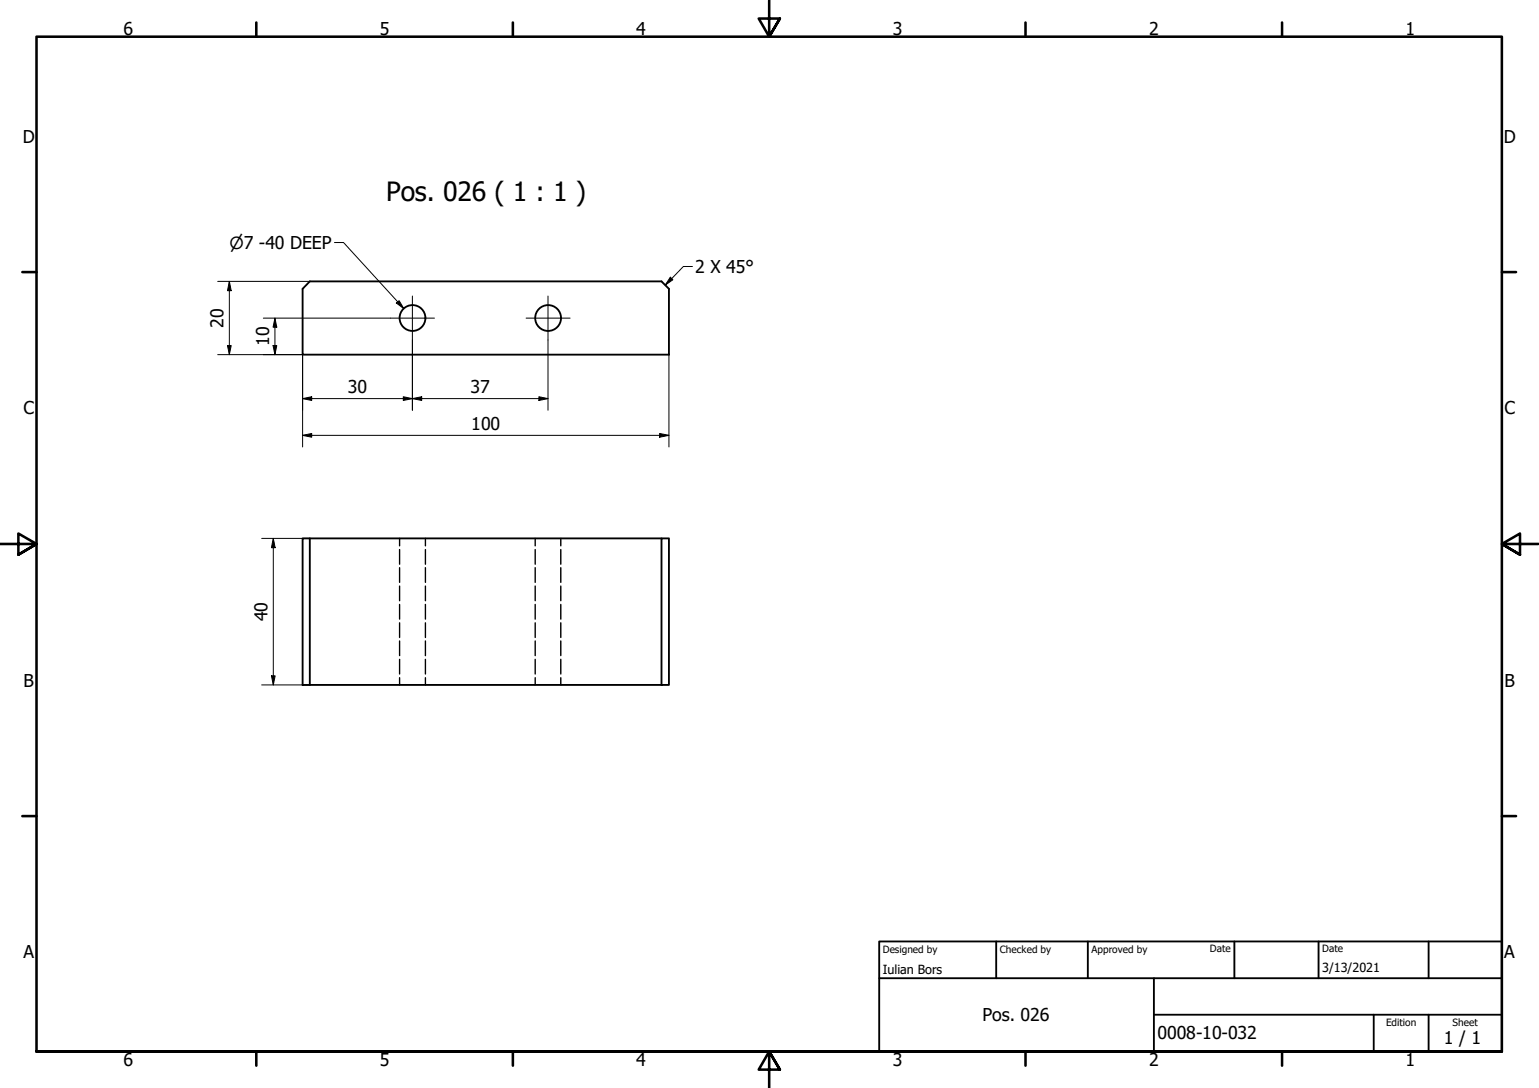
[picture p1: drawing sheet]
<svg xmlns="http://www.w3.org/2000/svg" width="420mm" height="297mm" viewBox="0 0 420 297" stroke-linecap="round" stroke-linejoin="round" font-family="sans-serif">
<!-- layer: Visible (ISO) -->
<g fill="none" stroke="#000" stroke-width=".51">
<path d="M84.6 76.8h96l2 2.1v17.9h-100v-17.9zM82.6 147h2v40h-2zM84.6 147h96M180.6 147h2v40h-2zM84.6 187h96"/>
<circle cx="112.6" cy="86.8" r="3.5"/>
<circle cx="149.6" cy="86.8" r="3.5"/>
</g>
<!-- layer: Hidden (ISO) -->
<g fill="none" stroke="#000" stroke-width=".38">
<path d="M109.1 147v2M109.1 150v4M109.1 155v4M116.1 147v2M116.1 150v4M116.1 155v4M146.1 147v2M146.1 150v4M146.1 155v4M153.1 147v2M153.1 150v4M153.1 155v4"/>
<path d="M109.1 160v4M109.1 165v4M109.1 170v4M109.1 175v4M116.1 160v4M116.1 165v4M116.1 170v4M116.1 175v4M146.1 160v4M146.1 165v4M146.1 170v4M146.1 175v4"/>
<path d="M153.1 160v4M153.1 165v4M153.1 170v4M153.1 175v4M109.1 180v4M109.1 185v2M116.1 180v4M116.1 185v2M146.1 180v4M146.1 185v2M153.1 180v4M153.1 185v2"/>
</g>
<!-- layer: Border (ISO) -->
<g fill="none" stroke="#000" stroke-width=".7">
<path d="M70 6.1v3.9M140 6.1v3.9M210 0v10l-2.9-4.9h5.8l-2.9 4.9 2.9-4.9M280 6.1v3.9M350 6.1v3.9M6.1 74.3h3.9M410 74.3h3.9M0 148.5h10l-5-2.8v5.7l5-2.9-5 2.9M420 148.5h-10l5-2.8v5.7l-5-2.9 5 2.9M6.1 222.8h3.9M410 222.8h3.9M10 287.1v-277.1h400v277.1h-400h400"/>
<path d="M70 287.1v3.8M140 287.1v3.8M212.9 292l-2.9-4.9 2.9 4.9h-5.8l2.9-4.9v9.9M280 287.1v3.8M350 287.1v3.8"/>
</g>
<!-- layer: Title (ISO) -->
<path d="M240 257h170v30.1h-170zM272 257v10.1M297 257v10.1M337 257v10.1M360 257v10.1M390 257v10.1M240 267.1h170M315 277h95M315 267.1v20M375 277v10.1M390 277v10.1" fill="none" stroke="#000" stroke-width=".51"/>
<!-- layer: Center Mark (ISO) -->
<path d="M106.6 86.9h12M112.6 80.8v12M143.6 86.9h12M149.6 80.8v12" fill="none" stroke="#000" stroke-width=".27"/>
<!-- layer: Dimension (ISO) -->
<g fill="none" stroke="#000" stroke-width=".27">
<path d="M59.4 76.8h25.2M62.6 76.8l.5 2.6h-1zM62.6 76.8v20M59.4 96.8h23.2v25.2M62.1 94.3h1l-.5 2.5zM71.9 86.9h34.7M74.5 94.3h1.1l-.5 2.5zM75.1 86.9l.5 2.4h-1.1zM75.1 86.9v9.9M112.6 92.8v19.2M149.6 92.8v19.2M182.6 96.8v25.2"/>
<path d="M82.6 108.8l2.5-.5v1zM82.6 118.9l2.5-.6v1.1zM82.6 108.8h67M82.6 118.9h100M110.1 108.3l2.5 .5-2.5 .5zM112.6 108.8l2.5-.5v1zM147.1 108.3l2.5 .5-2.5 .5zM180.1 118.3l2.5 .6-2.5 .5zM71.4 147h13.2M74.6 147l.5 2.5h-1zM74.6 147v40M71.4 187h13.2"/>
<path d="M74.1 184.5h1l-.5 2.5z"/>
</g>
<g fill="#000">
<path d="M62.6 76.8l.5 2.6h-1z" fill-rule="evenodd"/>
<path d="M62.1 94.3h1l-.5 2.5z" fill-rule="evenodd"/>
<path d="M74.5 94.3h1.1l-.5 2.5z" fill-rule="evenodd"/>
<path d="M75.1 86.9l.5 2.4h-1.1z" fill-rule="evenodd"/>
<path d="M82.6 108.8l2.5-.5v1z" fill-rule="evenodd"/>
<path d="M82.6 118.9l2.5-.6v1.1z" fill-rule="evenodd"/>
<path d="M110.1 108.3l2.5 .5-2.5 .5z" fill-rule="evenodd"/>
<path d="M112.6 108.8l2.5-.5v1z" fill-rule="evenodd"/>
<path d="M147.1 108.3l2.5 .5-2.5 .5z" fill-rule="evenodd"/>
<path d="M180.1 118.3l2.5 .6-2.5 .5z" fill-rule="evenodd"/>
<path d="M74.6 147l.5 2.5h-1z" fill-rule="evenodd"/>
<path d="M74.1 184.5h1l-.5 2.5z" fill-rule="evenodd"/>
</g>
<!-- layer: Symbol (ISO) -->
<path d="M91.3 66.2h2.5l16.4 18.1M183 75.7l.7 .7-2.1 1.4zM189 72.8h-2.4l-5 5M108.2 82.7l.8-.6 1.2 2.2z" fill="none" stroke="#000" stroke-width=".27"/>
<g fill="#000">
<path d="M183 75.7l.7 .7-2.1 1.4z" fill-rule="evenodd"/>
<path d="M108.2 82.7l.8-.6 1.2 2.2z" fill-rule="evenodd"/>
</g>
<text font-size="7.2" x="105.4" y="55">Pos. 026 ( 1 : 1 )</text>
<g font-size="4.8">
<text x="33.7" y="9.6">6</text>
<text x="103.7" y="9.6">5</text>
<text x="173.7" y="9.6">4</text>
<text x="243.7" y="9.6">3</text>
<text x="313.7" y="9.6">2</text>
<text x="383.7" y="9.6">1</text>
<text x="6.2" y="38.9">D</text>
<text x="410.5" y="38.9">D</text>
<text x="189.8" y="74.5">2 X 45°</text>
<text x="61" y="89.5" transform="rotate(-90 61 89.5)">20</text>
<text x="73.5" y="94.5" transform="rotate(-90 73.5 94.5)">10</text>
<text x="95" y="107.2">30</text>
<text x="128.5" y="107.2">37</text>
<text x="6.4" y="113.1">C</text>
<text x="410.7" y="113.1">C</text>
<text x="128.7" y="117.3">100</text>
<text x="73" y="169.7" transform="rotate(-90 73 169.7)">40</text>
<text x="6.4" y="187.4">B</text>
<text x="410.7" y="187.4">B</text>
<text x="6.4" y="261.7">A</text>
<text x="410.7" y="261.7">A</text>
<text x="268.2" y="278.8">Pos. 026</text>
<text x="316" y="283.8">0008-10-032</text>
<text x="394.2" y="285">1 / 1</text>
<text x="33.7" y="290.9">6</text>
<text x="103.7" y="290.9">5</text>
<text x="173.7" y="290.9">4</text>
<text x="243.7" y="290.9">3</text>
<text x="313.7" y="290.9">2</text>
<text x="383.7" y="290.9">1</text>
</g>
<text font-size="4.6" x="62.7" y="68">⌀7 -40 DEEP</text>
<g font-size="3.4">
<text x="241" y="266">Iulian Bors</text>
<text x="361" y="265.5">3/13/2021</text>
</g>
<g font-size="2.7">
<text x="241" y="260.1">Designed by</text>
<text x="273" y="260.1">Checked by</text>
<text x="298" y="260.1">Approved by</text>
<text x="330.3" y="260">Date</text>
<text x="361" y="260">Date</text>
<text x="378.4" y="280.1">Edition</text>
<text x="396.6" y="280.1">Sheet</text>
</g>
</svg>
